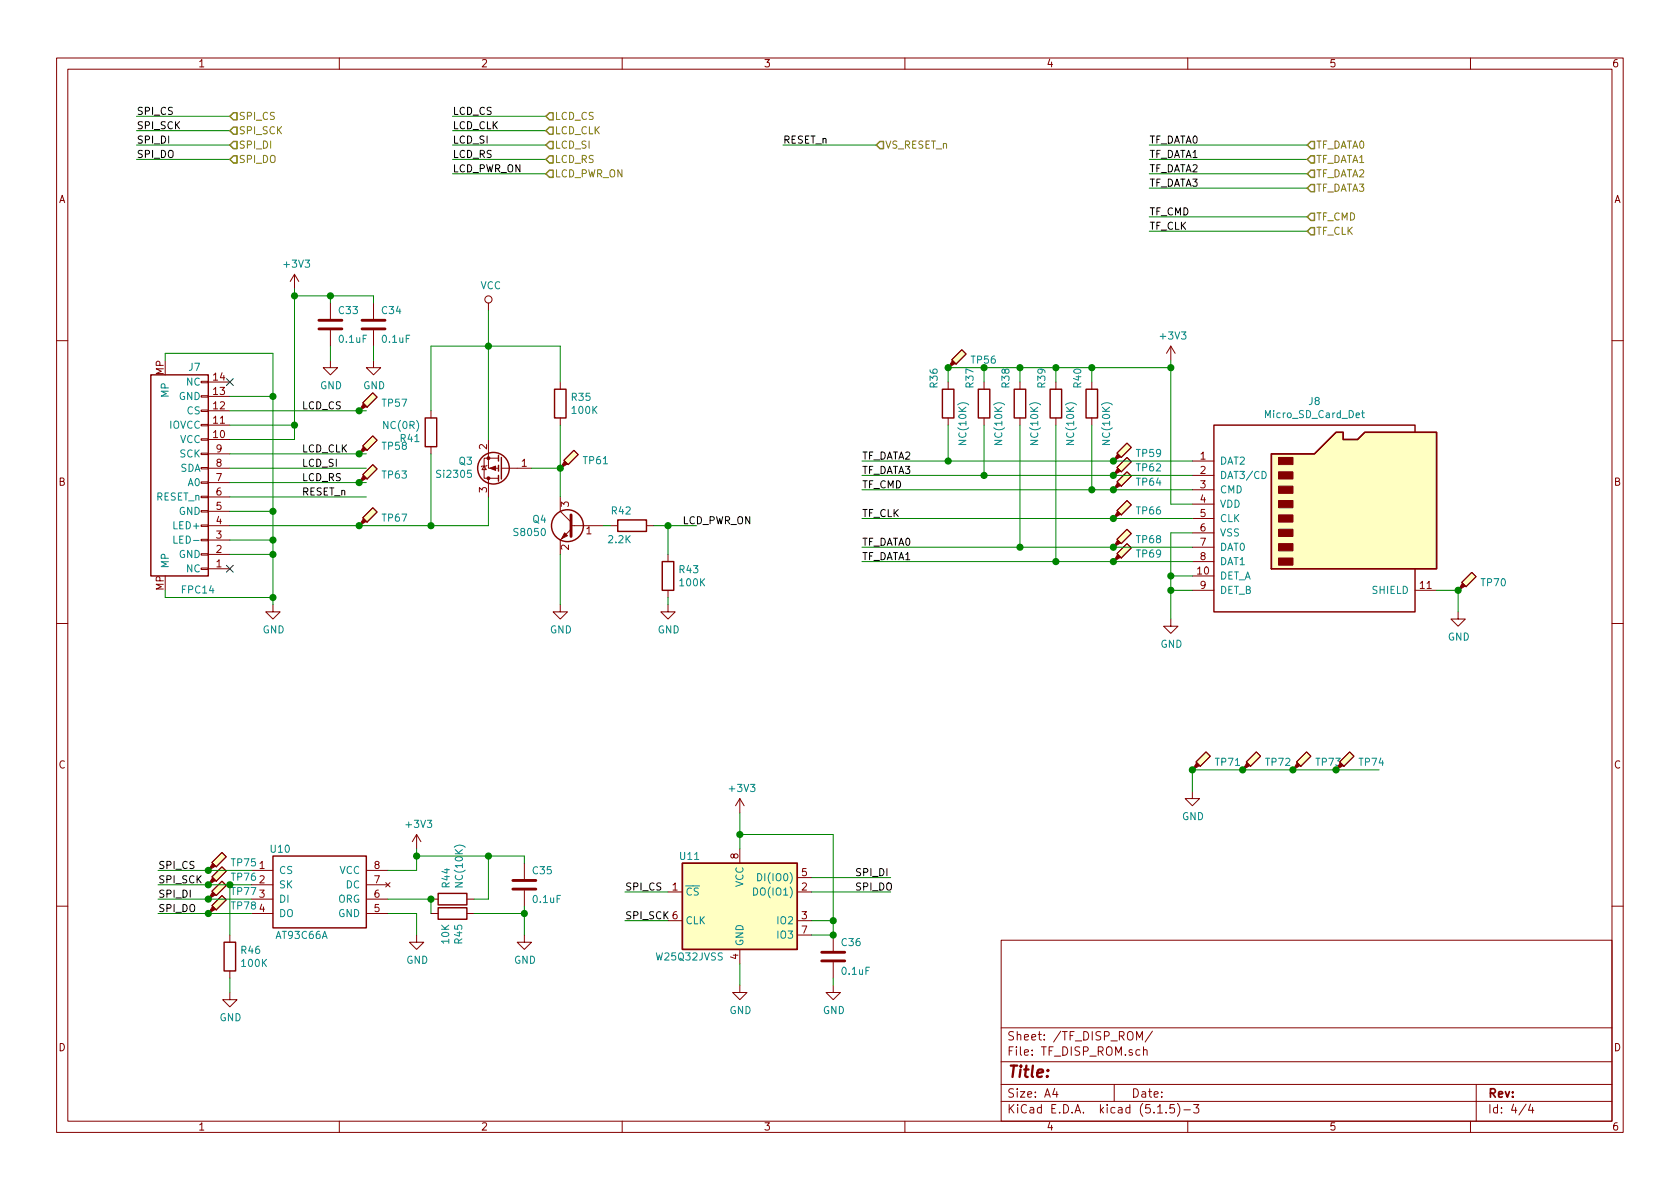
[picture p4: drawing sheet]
EESchema Schematic File Version 4
EELAYER 30 0
EELAYER END
$Descr A4 11693 8268
encoding utf-8
Sheet 4 4
Title ""
Date ""
Rev ""
Comp ""
Comment1 ""
Comment2 ""
Comment3 ""
Comment4 ""
$EndDescr
$Comp
L Connector:Micro_SD_Card_Det J?
U 1 1
P 9200 3600
AR Path="/5F481453" Ref="J?"  Part="1" 
AR Path="/5F47C3B1/5F481453" Ref="J8"  Part="1" 
F 0 "J8" H 9150 4417 50  0000 C CNN
F 1 "Micro_SD_Card_Det" H 9150 4326 50  0000 C CNN
F 2 "Connector_Card:SD-MINI-X" H 11250 4300 50  0001 C CNN
F 3 "https://www.hirose.com/product/en/download_file/key_name/DM3/category/Catalog/doc_file_id/49662/?file_category_id=4&item_id=195&is_series=1" H 9200 3700 50  0001 C CNN
	1    9200 3600
	1    0    0    -1  
$EndComp
$Comp
L A_FX_Library:AT93C66A U?
U 1 1
P 1900 5950
AR Path="/5F488811" Ref="U?"  Part="1" 
AR Path="/5F47C3B1/5F488811" Ref="U10"  Part="1" 
F 0 "U10" H 1950 6000 50  0000 C CNN
F 1 "AT93C66A" H 2100 5400 50  0000 C CNN
F 2 "Package_SO:SOIC-8_5.275x5.275mm_P1.27mm" H 1900 5950 50  0001 C CNN
F 3 "" H 1900 5950 50  0001 C CNN
	1    1900 5950
	1    0    0    -1  
$EndComp
$Comp
L power:+3V3 #PWR?
U 1 1
P 2900 5900
AR Path="/5F1CFDB8/5F488817" Ref="#PWR?"  Part="1" 
AR Path="/5F488817" Ref="#PWR?"  Part="1" 
AR Path="/5F47C3B1/5F488817" Ref="#PWR081"  Part="1" 
F 0 "#PWR081" H 2900 5750 50  0001 C CNN
F 1 "+3V3" H 2915 6073 50  0000 C CNN
F 2 "" H 2900 5900 50  0001 C CNN
F 3 "" H 2900 5900 50  0001 C CNN
	1    2900 5900
	1    0    0    -1  
$EndComp
Wire Wire Line
	2900 5900 2900 5950
Wire Wire Line
	2900 6050 2700 6050
$Comp
L power:GND #PWR?
U 1 1
P 2900 6500
AR Path="/5F1CFDB8/5F48881F" Ref="#PWR?"  Part="1" 
AR Path="/5F48881F" Ref="#PWR?"  Part="1" 
AR Path="/5F47C3B1/5F48881F" Ref="#PWR082"  Part="1" 
F 0 "#PWR082" H 2900 6250 50  0001 C CNN
F 1 "GND" H 2905 6327 50  0000 C CNN
F 2 "" H 2900 6500 50  0001 C CNN
F 3 "" H 2900 6500 50  0001 C CNN
	1    2900 6500
	1    0    0    -1  
$EndComp
Wire Wire Line
	2900 6500 2900 6350
Wire Wire Line
	2900 6350 2700 6350
Wire Wire Line
	1750 6150 1600 6150
Text Label 1100 6050 0    50   ~ 0
SPI_CS
Text Label 1100 6150 0    50   ~ 0
SPI_SCK
Text Label 1100 6250 0    50   ~ 0
SPI_DI
Text Label 1100 6350 0    50   ~ 0
SPI_DO
$Comp
L Memory_Flash:W25Q32JVSS U?
U 1 1
P 5150 6300
AR Path="/5F488842" Ref="U?"  Part="1" 
AR Path="/5F47C3B1/5F488842" Ref="U11"  Part="1" 
F 0 "U11" H 4800 6650 50  0000 C CNN
F 1 "W25Q32JVSS" H 4800 5950 50  0000 C CNN
F 2 "Package_SO:SOIC-8_5.275x5.275mm_P1.27mm" H 5150 6300 50  0001 C CNN
F 3 "http://www.winbond.com/resource-files/w25q32jv%20revg%2003272018%20plus.pdf" H 5150 6300 50  0001 C CNN
	1    5150 6300
	1    0    0    -1  
$EndComp
$Comp
L Device:C C?
U 1 1
P 3650 6150
AR Path="/5F1CFDB8/5F4A7BCD" Ref="C?"  Part="1" 
AR Path="/5F4A7BCD" Ref="C?"  Part="1" 
AR Path="/5F47C3B1/5F4A7BCD" Ref="C35"  Part="1" 
F 0 "C35" H 3600 6250 50  0000 R CNN
F 1 "0.1uF" H 3600 6050 50  0000 R CNN
F 2 "Capacitor_SMD:C_0402_1005Metric" H 3688 6000 50  0001 C CNN
F 3 "~" H 3650 6150 50  0001 C CNN
	1    3650 6150
	-1   0    0    -1  
$EndComp
Wire Wire Line
	3650 6000 3650 5950
Wire Wire Line
	3650 5950 3400 5950
Connection ~ 2900 5950
Wire Wire Line
	2900 5950 2900 6050
$Comp
L power:GND #PWR?
U 1 1
P 3650 6500
AR Path="/5F1CFDB8/5F4A7F71" Ref="#PWR?"  Part="1" 
AR Path="/5F4A7F71" Ref="#PWR?"  Part="1" 
AR Path="/5F47C3B1/5F4A7F71" Ref="#PWR083"  Part="1" 
F 0 "#PWR083" H 3650 6250 50  0001 C CNN
F 1 "GND" H 3655 6327 50  0000 C CNN
F 2 "" H 3650 6500 50  0001 C CNN
F 3 "" H 3650 6500 50  0001 C CNN
	1    3650 6500
	1    0    0    -1  
$EndComp
Wire Wire Line
	3650 6500 3650 6350
$Comp
L power:+3V3 #PWR?
U 1 1
P 5150 5650
AR Path="/5F1CFDB8/5F4AA137" Ref="#PWR?"  Part="1" 
AR Path="/5F4AA137" Ref="#PWR?"  Part="1" 
AR Path="/5F47C3B1/5F4AA137" Ref="#PWR080"  Part="1" 
F 0 "#PWR080" H 5150 5500 50  0001 C CNN
F 1 "+3V3" H 5165 5823 50  0000 C CNN
F 2 "" H 5150 5650 50  0001 C CNN
F 3 "" H 5150 5650 50  0001 C CNN
	1    5150 5650
	1    0    0    -1  
$EndComp
Wire Wire Line
	5150 5650 5150 5800
Wire Wire Line
	4650 6200 4350 6200
Text Label 4350 6200 0    50   ~ 0
SPI_CS
Text Label 4350 6400 0    50   ~ 0
SPI_SCK
Wire Wire Line
	4350 6400 4650 6400
$Comp
L power:GND #PWR?
U 1 1
P 5150 6850
AR Path="/5F1CFDB8/5F4AC3CE" Ref="#PWR?"  Part="1" 
AR Path="/5F4AC3CE" Ref="#PWR?"  Part="1" 
AR Path="/5F47C3B1/5F4AC3CE" Ref="#PWR084"  Part="1" 
F 0 "#PWR084" H 5150 6600 50  0001 C CNN
F 1 "GND" H 5155 6677 50  0000 C CNN
F 2 "" H 5150 6850 50  0001 C CNN
F 3 "" H 5150 6850 50  0001 C CNN
	1    5150 6850
	1    0    0    -1  
$EndComp
Wire Wire Line
	5150 6850 5150 6700
$Comp
L Device:C C?
U 1 1
P 5800 6650
AR Path="/5F1CFDB8/5F4AD8A4" Ref="C?"  Part="1" 
AR Path="/5F4AD8A4" Ref="C?"  Part="1" 
AR Path="/5F47C3B1/5F4AD8A4" Ref="C36"  Part="1" 
F 0 "C36" H 5750 6750 50  0000 R CNN
F 1 "0.1uF" H 5750 6550 50  0000 R CNN
F 2 "Capacitor_SMD:C_0402_1005Metric" H 5838 6500 50  0001 C CNN
F 3 "~" H 5800 6650 50  0001 C CNN
	1    5800 6650
	-1   0    0    -1  
$EndComp
$Comp
L power:GND #PWR?
U 1 1
P 5800 6850
AR Path="/5F1CFDB8/5F4AD8AC" Ref="#PWR?"  Part="1" 
AR Path="/5F4AD8AC" Ref="#PWR?"  Part="1" 
AR Path="/5F47C3B1/5F4AD8AC" Ref="#PWR085"  Part="1" 
F 0 "#PWR085" H 5800 6600 50  0001 C CNN
F 1 "GND" H 5805 6677 50  0000 C CNN
F 2 "" H 5800 6850 50  0001 C CNN
F 3 "" H 5800 6850 50  0001 C CNN
	1    5800 6850
	1    0    0    -1  
$EndComp
Connection ~ 5150 5800
Wire Wire Line
	5150 5800 5150 5900
Wire Wire Line
	5800 6850 5800 6800
Wire Wire Line
	5800 5800 5800 6400
Connection ~ 5800 6500
Wire Wire Line
	5650 6500 5800 6500
Wire Wire Line
	5150 5800 5800 5800
Wire Wire Line
	5650 6400 5800 6400
Connection ~ 5800 6400
Wire Wire Line
	5800 6400 5800 6500
Text Label 5950 6100 0    50   ~ 0
SPI_DI
Wire Wire Line
	6200 6100 5650 6100
Wire Wire Line
	5650 6200 6200 6200
Text Label 5950 6200 0    50   ~ 0
SPI_DO
NoConn ~ 1600 2650
NoConn ~ 1600 3950
Wire Wire Line
	1600 900  950  900 
Wire Wire Line
	1600 1000 950  1000
Wire Wire Line
	1600 1100 950  1100
Text Label 950  800  0    50   ~ 0
SPI_CS
Text Label 950  900  0    50   ~ 0
SPI_SCK
Text Label 950  1000 0    50   ~ 0
SPI_DI
Text Label 950  1100 0    50   ~ 0
SPI_DO
Wire Wire Line
	950  800  1600 800 
Text HLabel 1600 800  2    50   Input ~ 0
SPI_CS
Text HLabel 1600 900  2    50   Input ~ 0
SPI_SCK
Text HLabel 1600 1000 2    50   Input ~ 0
SPI_DI
Text HLabel 1600 1100 2    50   Input ~ 0
SPI_DO
$Comp
L Device:R R?
U 1 1
P 1600 6650
AR Path="/5F1CFDB8/5F537B54" Ref="R?"  Part="1" 
AR Path="/5F537B54" Ref="R?"  Part="1" 
AR Path="/5F47C3B1/5F537B54" Ref="R46"  Part="1" 
F 0 "R46" H 1670 6696 50  0000 L CNN
F 1 "100K" H 1670 6605 50  0000 L CNN
F 2 "Resistor_SMD:R_0402_1005Metric" V 1530 6650 50  0001 C CNN
F 3 "~" H 1600 6650 50  0001 C CNN
	1    1600 6650
	1    0    0    -1  
$EndComp
$Comp
L power:GND #PWR?
U 1 1
P 1600 6900
AR Path="/5F1CFDB8/5F53812D" Ref="#PWR?"  Part="1" 
AR Path="/5F53812D" Ref="#PWR?"  Part="1" 
AR Path="/5F47C3B1/5F53812D" Ref="#PWR086"  Part="1" 
F 0 "#PWR086" H 1600 6650 50  0001 C CNN
F 1 "GND" H 1605 6727 50  0000 C CNN
F 2 "" H 1600 6900 50  0001 C CNN
F 3 "" H 1600 6900 50  0001 C CNN
	1    1600 6900
	1    0    0    -1  
$EndComp
Wire Wire Line
	1600 6900 1600 6800
Wire Wire Line
	1600 6500 1600 6150
Connection ~ 1600 6150
$Comp
L power:GND #PWR?
U 1 1
P 10150 4250
AR Path="/5F1CFDB8/5F5397D9" Ref="#PWR?"  Part="1" 
AR Path="/5F5397D9" Ref="#PWR?"  Part="1" 
AR Path="/5F47C3B1/5F5397D9" Ref="#PWR077"  Part="1" 
F 0 "#PWR077" H 10150 4000 50  0001 C CNN
F 1 "GND" H 10155 4077 50  0000 C CNN
F 2 "" H 10150 4250 50  0001 C CNN
F 3 "" H 10150 4250 50  0001 C CNN
	1    10150 4250
	1    0    0    -1  
$EndComp
Wire Wire Line
	10150 4250 10150 4100
Wire Wire Line
	10150 4100 10000 4100
Wire Wire Line
	6000 3200 6600 3200
Text Label 6000 3200 0    50   ~ 0
TF_DATA2
Wire Wire Line
	6000 3300 6850 3300
Text Label 6000 3300 0    50   ~ 0
TF_DATA3
Wire Wire Line
	6000 3400 7600 3400
Text Label 6000 3400 0    50   ~ 0
TF_CMD
Wire Wire Line
	6000 3600 7750 3600
Text Label 6000 3600 0    50   ~ 0
TF_CLK
$Comp
L power:GND #PWR?
U 1 1
P 8150 4300
AR Path="/5F1CFDB8/5F53ECDC" Ref="#PWR?"  Part="1" 
AR Path="/5F53ECDC" Ref="#PWR?"  Part="1" 
AR Path="/5F47C3B1/5F53ECDC" Ref="#PWR078"  Part="1" 
F 0 "#PWR078" H 8150 4050 50  0001 C CNN
F 1 "GND" H 8155 4127 50  0000 C CNN
F 2 "" H 8150 4300 50  0001 C CNN
F 3 "" H 8150 4300 50  0001 C CNN
	1    8150 4300
	1    0    0    -1  
$EndComp
Wire Wire Line
	8150 4300 8150 4100
Wire Wire Line
	8150 3700 8300 3700
Wire Wire Line
	6000 3800 7100 3800
Text Label 6000 3800 0    50   ~ 0
TF_DATA0
Wire Wire Line
	6000 3900 7350 3900
Text Label 6000 3900 0    50   ~ 0
TF_DATA1
Wire Wire Line
	8300 4100 8150 4100
Connection ~ 8150 4100
Wire Wire Line
	8150 4100 8150 4000
Wire Wire Line
	8300 4000 8150 4000
Connection ~ 8150 4000
Wire Wire Line
	8150 4000 8150 3700
$Comp
L A_FX_Library:FPC14 J?
U 1 1
P 1400 3350
AR Path="/5F481459" Ref="J?"  Part="1" 
AR Path="/5F47C3B1/5F481459" Ref="J7"  Part="1" 
F 0 "J7" H 1400 2550 50  0000 L CNN
F 1 "FPC14" H 1300 4100 50  0000 L CNN
F 2 "Connector_FFC-FPC:TE_1-1734839-4_1x14-1MP_P0.5mm_Horizontal" H 1400 3350 50  0001 C CNN
F 3 "~" H 1400 3350 50  0001 C CNN
	1    1400 3350
	-1   0    0    1   
$EndComp
$Comp
L power:+3V3 #PWR?
U 1 1
P 8150 2500
AR Path="/5F1CFDB8/5F547D3F" Ref="#PWR?"  Part="1" 
AR Path="/5F547D3F" Ref="#PWR?"  Part="1" 
AR Path="/5F47C3B1/5F547D3F" Ref="#PWR073"  Part="1" 
F 0 "#PWR073" H 8150 2350 50  0001 C CNN
F 1 "+3V3" H 8165 2673 50  0000 C CNN
F 2 "" H 8150 2500 50  0001 C CNN
F 3 "" H 8150 2500 50  0001 C CNN
	1    8150 2500
	1    0    0    -1  
$EndComp
Wire Wire Line
	8150 2500 8150 2550
Wire Wire Line
	8000 1000 9100 1000
Text Label 8000 1000 0    50   ~ 0
TF_DATA0
Wire Wire Line
	8000 1100 9100 1100
Text Label 8000 1100 0    50   ~ 0
TF_DATA1
Wire Wire Line
	8000 1500 9100 1500
Text Label 8000 1500 0    50   ~ 0
TF_CMD
Wire Wire Line
	8000 1600 9100 1600
Text Label 8000 1600 0    50   ~ 0
TF_CLK
Wire Wire Line
	8000 1200 9100 1200
Text Label 8000 1200 0    50   ~ 0
TF_DATA2
Wire Wire Line
	8000 1300 9100 1300
Text Label 8000 1300 0    50   ~ 0
TF_DATA3
Text HLabel 9100 1000 2    50   Input ~ 0
TF_DATA0
Text HLabel 9100 1100 2    50   Input ~ 0
TF_DATA1
Text HLabel 9100 1200 2    50   Input ~ 0
TF_DATA2
Text HLabel 9100 1300 2    50   Input ~ 0
TF_DATA3
Text HLabel 9100 1500 2    50   Input ~ 0
TF_CMD
Text HLabel 9100 1600 2    50   Input ~ 0
TF_CLK
$Comp
L power:GND #PWR?
U 1 1
P 1900 4200
AR Path="/5F1CFDB8/5F4D3AD4" Ref="#PWR?"  Part="1" 
AR Path="/5F4D3AD4" Ref="#PWR?"  Part="1" 
AR Path="/5F47C3B1/5F4D3AD4" Ref="#PWR074"  Part="1" 
F 0 "#PWR074" H 1900 3950 50  0001 C CNN
F 1 "GND" H 1905 4027 50  0000 C CNN
F 2 "" H 1900 4200 50  0001 C CNN
F 3 "" H 1900 4200 50  0001 C CNN
	1    1900 4200
	1    0    0    -1  
$EndComp
Wire Wire Line
	1900 4200 1900 4150
Wire Wire Line
	1900 3850 1600 3850
Wire Wire Line
	1600 2750 1900 2750
Wire Wire Line
	1900 2750 1900 3550
Connection ~ 1900 3850
Wire Wire Line
	1600 2850 2500 2850
$Comp
L power:+3V3 #PWR?
U 1 1
P 2050 2000
AR Path="/5F1CFDB8/5F4D9931" Ref="#PWR?"  Part="1" 
AR Path="/5F4D9931" Ref="#PWR?"  Part="1" 
AR Path="/5F47C3B1/5F4D9931" Ref="#PWR069"  Part="1" 
F 0 "#PWR069" H 2050 1850 50  0001 C CNN
F 1 "+3V3" H 2065 2173 50  0000 C CNN
F 2 "" H 2050 2000 50  0001 C CNN
F 3 "" H 2050 2000 50  0001 C CNN
	1    2050 2000
	1    0    0    -1  
$EndComp
Wire Wire Line
	2050 2000 2050 2050
Wire Wire Line
	2050 2950 1600 2950
Wire Wire Line
	1600 3050 2050 3050
Wire Wire Line
	2050 3050 2050 2950
Connection ~ 2050 2950
Wire Wire Line
	1600 3150 2500 3150
Wire Wire Line
	1600 3350 2500 3350
Wire Wire Line
	1600 3550 1900 3550
Connection ~ 1900 3550
Wire Wire Line
	1900 3550 1900 3750
Wire Wire Line
	1600 3750 1900 3750
Connection ~ 1900 3750
Wire Wire Line
	1900 3750 1900 3850
Wire Wire Line
	6100 1000 5450 1000
Text HLabel 6100 1000 2    50   Input ~ 0
VS_RESET_n
Text Label 5450 1000 0    50   ~ 0
RESET_n
Text Label 2100 3450 0    50   ~ 0
RESET_n
Wire Wire Line
	1150 4100 1150 4150
Wire Wire Line
	1150 4150 1900 4150
Connection ~ 1900 4150
Wire Wire Line
	1900 4150 1900 3850
Wire Wire Line
	1150 2500 1150 2450
Wire Wire Line
	1150 2450 1900 2450
Wire Wire Line
	1900 2450 1900 2750
Connection ~ 1900 2750
Text Label 2100 3350 0    50   ~ 0
LCD_RS
Text Label 2100 2850 0    50   ~ 0
LCD_CS
Text Label 2100 3150 0    50   ~ 0
LCD_CLK
Text Label 2100 3250 0    50   ~ 0
LCD_SI
Wire Wire Line
	3150 800  3800 800 
Wire Wire Line
	3150 900  3800 900 
Wire Wire Line
	3150 1000 3800 1000
Wire Wire Line
	3150 1100 3800 1100
Text Label 3150 1100 0    50   ~ 0
LCD_RS
Text Label 3150 800  0    50   ~ 0
LCD_CS
Text Label 3150 900  0    50   ~ 0
LCD_CLK
Text Label 3150 1000 0    50   ~ 0
LCD_SI
Text HLabel 3800 800  2    50   Input ~ 0
LCD_CS
Text HLabel 3800 900  2    50   Input ~ 0
LCD_CLK
Text HLabel 3800 1000 2    50   Input ~ 0
LCD_SI
Text HLabel 3800 1100 2    50   Input ~ 0
LCD_RS
$Comp
L Transistor_FET:Si2319CDS Q3
U 1 1
P 3500 3250
F 0 "Q3" H 3705 3204 50  0000 L CNN
F 1 "Si2305" H 3705 3295 50  0000 L CNN
F 2 "Package_TO_SOT_SMD:SOT-23" H 3700 3175 50  0001 L CIN
F 3 "http://www.vishay.com/docs/66709/si2319cd.pdf" H 3500 3250 50  0001 L CNN
	1    3500 3250
	-1   0    0    1   
$EndComp
$Comp
L power:VCC #PWR?
U 1 1
P 3400 2150
AR Path="/5F1CFDB8/5F2A1E7F" Ref="#PWR?"  Part="1" 
AR Path="/5F47C3B1/5F2A1E7F" Ref="#PWR070"  Part="1" 
F 0 "#PWR070" H 3400 2000 50  0001 C CNN
F 1 "VCC" H 3417 2323 50  0000 C CNN
F 2 "" H 3400 2150 50  0001 C CNN
F 3 "" H 3400 2150 50  0001 C CNN
	1    3400 2150
	1    0    0    -1  
$EndComp
Wire Wire Line
	3400 2150 3400 2400
Wire Wire Line
	3400 3450 3400 3650
Wire Wire Line
	1600 3650 2500 3650
$Comp
L Device:R R?
U 1 1
P 3900 2800
AR Path="/5F1CFDB8/5F2B0850" Ref="R?"  Part="1" 
AR Path="/5F2B0850" Ref="R?"  Part="1" 
AR Path="/5F47C3B1/5F2B0850" Ref="R35"  Part="1" 
F 0 "R35" H 3970 2846 50  0000 L CNN
F 1 "100K" H 3970 2755 50  0000 L CNN
F 2 "Resistor_SMD:R_0402_1005Metric" V 3830 2800 50  0001 C CNN
F 3 "~" H 3900 2800 50  0001 C CNN
	1    3900 2800
	1    0    0    -1  
$EndComp
Wire Wire Line
	3900 2650 3900 2400
Wire Wire Line
	3900 2400 3400 2400
Connection ~ 3400 2400
Wire Wire Line
	3400 2400 3400 3050
Wire Wire Line
	3900 2950 3900 3250
Wire Wire Line
	3700 3250 3900 3250
Connection ~ 3900 3250
Wire Wire Line
	3900 3250 3900 3450
$Comp
L Device:R R?
U 1 1
P 4400 3650
AR Path="/5F1CFDB8/5F2C49D3" Ref="R?"  Part="1" 
AR Path="/5F2C49D3" Ref="R?"  Part="1" 
AR Path="/5F47C3B1/5F2C49D3" Ref="R42"  Part="1" 
F 0 "R42" V 4500 3650 50  0000 L CNN
F 1 "2.2K" V 4300 3650 50  0000 L CNN
F 2 "Resistor_SMD:R_0402_1005Metric" V 4330 3650 50  0001 C CNN
F 3 "~" H 4400 3650 50  0001 C CNN
	1    4400 3650
	0    -1   -1   0   
$EndComp
$Comp
L power:GND #PWR?
U 1 1
P 3900 4200
AR Path="/5F1CFDB8/5F2C549E" Ref="#PWR?"  Part="1" 
AR Path="/5F2C549E" Ref="#PWR?"  Part="1" 
AR Path="/5F47C3B1/5F2C549E" Ref="#PWR075"  Part="1" 
F 0 "#PWR075" H 3900 3950 50  0001 C CNN
F 1 "GND" H 3905 4027 50  0000 C CNN
F 2 "" H 3900 4200 50  0001 C CNN
F 3 "" H 3900 4200 50  0001 C CNN
	1    3900 4200
	1    0    0    -1  
$EndComp
Wire Wire Line
	3900 4200 3900 3850
Wire Wire Line
	4250 3650 4200 3650
Wire Wire Line
	4550 3650 4650 3650
$Comp
L Device:R R?
U 1 1
P 4650 4000
AR Path="/5F1CFDB8/5F2CEF17" Ref="R?"  Part="1" 
AR Path="/5F2CEF17" Ref="R?"  Part="1" 
AR Path="/5F47C3B1/5F2CEF17" Ref="R43"  Part="1" 
F 0 "R43" H 4720 4046 50  0000 L CNN
F 1 "100K" H 4720 3955 50  0000 L CNN
F 2 "Resistor_SMD:R_0402_1005Metric" V 4580 4000 50  0001 C CNN
F 3 "~" H 4650 4000 50  0001 C CNN
	1    4650 4000
	1    0    0    -1  
$EndComp
Wire Wire Line
	4650 3850 4650 3650
Connection ~ 4650 3650
Wire Wire Line
	4650 3650 4850 3650
$Comp
L power:GND #PWR?
U 1 1
P 4650 4200
AR Path="/5F1CFDB8/5F2D2346" Ref="#PWR?"  Part="1" 
AR Path="/5F2D2346" Ref="#PWR?"  Part="1" 
AR Path="/5F47C3B1/5F2D2346" Ref="#PWR076"  Part="1" 
F 0 "#PWR076" H 4650 3950 50  0001 C CNN
F 1 "GND" H 4655 4027 50  0000 C CNN
F 2 "" H 4650 4200 50  0001 C CNN
F 3 "" H 4650 4200 50  0001 C CNN
	1    4650 4200
	1    0    0    -1  
$EndComp
Wire Wire Line
	4650 4200 4650 4150
Text Label 4750 3650 0    50   ~ 0
LCD_PWR_ON
Text Label 3150 1200 0    50   ~ 0
LCD_PWR_ON
Wire Wire Line
	3150 1200 3800 1200
Text HLabel 3800 1200 2    50   Input ~ 0
LCD_PWR_ON
Wire Wire Line
	1100 6050 1450 6050
$Comp
L Device:R R?
U 1 1
P 3150 6250
AR Path="/5F1CFDB8/5F7C9132" Ref="R?"  Part="1" 
AR Path="/5F7C9132" Ref="R?"  Part="1" 
AR Path="/5F47C3B1/5F7C9132" Ref="R44"  Part="1" 
F 0 "R44" H 3220 6296 50  0000 L CNN
F 1 "NC(10K)" H 3220 6205 50  0000 L CNN
F 2 "Resistor_SMD:R_0402_1005Metric" V 3080 6250 50  0001 C CNN
F 3 "~" H 3150 6250 50  0001 C CNN
	1    3150 6250
	0    -1   -1   0   
$EndComp
$Comp
L Device:R R?
U 1 1
P 3150 6350
AR Path="/5F1CFDB8/5F7CA0CA" Ref="R?"  Part="1" 
AR Path="/5F7CA0CA" Ref="R?"  Part="1" 
AR Path="/5F47C3B1/5F7CA0CA" Ref="R45"  Part="1" 
F 0 "R45" H 3220 6396 50  0000 L CNN
F 1 "10K" H 3220 6305 50  0000 L CNN
F 2 "Resistor_SMD:R_0402_1005Metric" V 3080 6350 50  0001 C CNN
F 3 "~" H 3150 6350 50  0001 C CNN
	1    3150 6350
	0    1    1    0   
$EndComp
Wire Wire Line
	2700 6250 3000 6250
Wire Wire Line
	3000 6350 3000 6250
Connection ~ 3000 6250
Wire Wire Line
	3300 6250 3400 6250
Wire Wire Line
	3400 6250 3400 5950
Connection ~ 3400 5950
Wire Wire Line
	3400 5950 2900 5950
Wire Wire Line
	3300 6350 3650 6350
Connection ~ 3650 6350
Wire Wire Line
	3650 6350 3650 6300
$Comp
L Device:R R?
U 1 1
P 3000 3000
AR Path="/5F1CFDB8/5F493667" Ref="R?"  Part="1" 
AR Path="/5F493667" Ref="R?"  Part="1" 
AR Path="/5F47C3B1/5F493667" Ref="R41"  Part="1" 
F 0 "R41" H 3070 3046 50  0000 L CNN
F 1 "NC(0R)" H 3070 2955 50  0000 L CNN
F 2 "Resistor_SMD:R_0402_1005Metric" V 2930 3000 50  0001 C CNN
F 3 "~" H 3000 3000 50  0001 C CNN
	1    3000 3000
	-1   0    0    1   
$EndComp
Wire Wire Line
	3000 2850 3000 2400
Wire Wire Line
	3000 2400 3400 2400
Wire Wire Line
	3000 3150 3000 3650
Connection ~ 3000 3650
Wire Wire Line
	3000 3650 3400 3650
$Comp
L Device:C C?
U 1 1
P 2300 2250
AR Path="/5F1CFDB8/5F49DE5B" Ref="C?"  Part="1" 
AR Path="/5F49DE5B" Ref="C?"  Part="1" 
AR Path="/5F47C3B1/5F49DE5B" Ref="C33"  Part="1" 
F 0 "C33" H 2250 2350 50  0000 R CNN
F 1 "0.1uF" H 2250 2150 50  0000 R CNN
F 2 "Capacitor_SMD:C_0402_1005Metric" H 2338 2100 50  0001 C CNN
F 3 "~" H 2300 2250 50  0001 C CNN
	1    2300 2250
	-1   0    0    -1  
$EndComp
$Comp
L Device:C C?
U 1 1
P 2600 2250
AR Path="/5F1CFDB8/5F4A35D7" Ref="C?"  Part="1" 
AR Path="/5F4A35D7" Ref="C?"  Part="1" 
AR Path="/5F47C3B1/5F4A35D7" Ref="C34"  Part="1" 
F 0 "C34" H 2550 2350 50  0000 R CNN
F 1 "0.1uF" H 2550 2150 50  0000 R CNN
F 2 "Capacitor_SMD:C_0402_1005Metric" H 2638 2100 50  0001 C CNN
F 3 "~" H 2600 2250 50  0001 C CNN
	1    2600 2250
	-1   0    0    -1  
$EndComp
Wire Wire Line
	2300 2100 2300 2050
Wire Wire Line
	2300 2050 2050 2050
Connection ~ 2050 2050
Wire Wire Line
	2050 2050 2050 2950
Wire Wire Line
	2600 2100 2600 2050
Wire Wire Line
	2600 2050 2300 2050
Connection ~ 2300 2050
$Comp
L power:GND #PWR?
U 1 1
P 2300 2500
AR Path="/5F1CFDB8/5F4AB867" Ref="#PWR?"  Part="1" 
AR Path="/5F4AB867" Ref="#PWR?"  Part="1" 
AR Path="/5F47C3B1/5F4AB867" Ref="#PWR071"  Part="1" 
F 0 "#PWR071" H 2300 2250 50  0001 C CNN
F 1 "GND" H 2305 2327 50  0000 C CNN
F 2 "" H 2300 2500 50  0001 C CNN
F 3 "" H 2300 2500 50  0001 C CNN
	1    2300 2500
	1    0    0    -1  
$EndComp
$Comp
L power:GND #PWR?
U 1 1
P 2600 2500
AR Path="/5F1CFDB8/5F4AC47B" Ref="#PWR?"  Part="1" 
AR Path="/5F4AC47B" Ref="#PWR?"  Part="1" 
AR Path="/5F47C3B1/5F4AC47B" Ref="#PWR072"  Part="1" 
F 0 "#PWR072" H 2600 2250 50  0001 C CNN
F 1 "GND" H 2605 2327 50  0000 C CNN
F 2 "" H 2600 2500 50  0001 C CNN
F 3 "" H 2600 2500 50  0001 C CNN
	1    2600 2500
	1    0    0    -1  
$EndComp
Wire Wire Line
	2300 2500 2300 2400
Wire Wire Line
	2600 2500 2600 2400
Wire Wire Line
	8150 3500 8300 3500
$Comp
L Device:R R?
U 1 1
P 6600 2800
AR Path="/5F1CFDB8/5F4D1E95" Ref="R?"  Part="1" 
AR Path="/5F4D1E95" Ref="R?"  Part="1" 
AR Path="/5F47C3B1/5F4D1E95" Ref="R36"  Part="1" 
F 0 "R36" V 6500 2900 50  0000 L CNN
F 1 "NC(10K)" V 6700 2500 50  0000 L CNN
F 2 "Resistor_SMD:R_0402_1005Metric" V 6530 2800 50  0001 C CNN
F 3 "~" H 6600 2800 50  0001 C CNN
	1    6600 2800
	1    0    0    -1  
$EndComp
$Comp
L Device:R R?
U 1 1
P 6850 2800
AR Path="/5F1CFDB8/5F4D70B8" Ref="R?"  Part="1" 
AR Path="/5F4D70B8" Ref="R?"  Part="1" 
AR Path="/5F47C3B1/5F4D70B8" Ref="R37"  Part="1" 
F 0 "R37" V 6750 2900 50  0000 L CNN
F 1 "NC(10K)" V 6950 2500 50  0000 L CNN
F 2 "Resistor_SMD:R_0402_1005Metric" V 6780 2800 50  0001 C CNN
F 3 "~" H 6850 2800 50  0001 C CNN
	1    6850 2800
	1    0    0    -1  
$EndComp
$Comp
L Device:R R?
U 1 1
P 7100 2800
AR Path="/5F1CFDB8/5F4D73DE" Ref="R?"  Part="1" 
AR Path="/5F4D73DE" Ref="R?"  Part="1" 
AR Path="/5F47C3B1/5F4D73DE" Ref="R38"  Part="1" 
F 0 "R38" V 7000 2900 50  0000 L CNN
F 1 "NC(10K)" V 7200 2500 50  0000 L CNN
F 2 "Resistor_SMD:R_0402_1005Metric" V 7030 2800 50  0001 C CNN
F 3 "~" H 7100 2800 50  0001 C CNN
	1    7100 2800
	1    0    0    -1  
$EndComp
$Comp
L Device:R R?
U 1 1
P 7350 2800
AR Path="/5F1CFDB8/5F4D7695" Ref="R?"  Part="1" 
AR Path="/5F4D7695" Ref="R?"  Part="1" 
AR Path="/5F47C3B1/5F4D7695" Ref="R39"  Part="1" 
F 0 "R39" V 7250 2900 50  0000 L CNN
F 1 "NC(10K)" V 7450 2500 50  0000 L CNN
F 2 "Resistor_SMD:R_0402_1005Metric" V 7280 2800 50  0001 C CNN
F 3 "~" H 7350 2800 50  0001 C CNN
	1    7350 2800
	1    0    0    -1  
$EndComp
$Comp
L Device:R R?
U 1 1
P 7600 2800
AR Path="/5F1CFDB8/5F4D8006" Ref="R?"  Part="1" 
AR Path="/5F4D8006" Ref="R?"  Part="1" 
AR Path="/5F47C3B1/5F4D8006" Ref="R40"  Part="1" 
F 0 "R40" V 7500 2900 50  0000 L CNN
F 1 "NC(10K)" V 7700 2500 50  0000 L CNN
F 2 "Resistor_SMD:R_0402_1005Metric" V 7530 2800 50  0001 C CNN
F 3 "~" H 7600 2800 50  0001 C CNN
	1    7600 2800
	1    0    0    -1  
$EndComp
Wire Wire Line
	8150 2550 7600 2550
Wire Wire Line
	6600 2550 6600 2650
Connection ~ 8150 2550
Wire Wire Line
	8150 2550 8150 3500
Wire Wire Line
	6850 2650 6850 2550
Connection ~ 6850 2550
Wire Wire Line
	6850 2550 6600 2550
Wire Wire Line
	7100 2650 7100 2550
Connection ~ 7100 2550
Wire Wire Line
	7100 2550 6850 2550
Wire Wire Line
	7350 2650 7350 2550
Connection ~ 7350 2550
Wire Wire Line
	7350 2550 7100 2550
Wire Wire Line
	7600 2650 7600 2550
Connection ~ 7600 2550
Wire Wire Line
	7600 2550 7350 2550
Wire Wire Line
	6600 2950 6600 3200
Connection ~ 6600 3200
Wire Wire Line
	6600 3200 7750 3200
Wire Wire Line
	6850 2950 6850 3300
Connection ~ 6850 3300
Wire Wire Line
	6850 3300 7750 3300
Wire Wire Line
	7100 2950 7100 3800
Connection ~ 7100 3800
Wire Wire Line
	7100 3800 7750 3800
Wire Wire Line
	7350 2950 7350 3900
Connection ~ 7350 3900
Wire Wire Line
	7350 3900 7750 3900
Wire Wire Line
	7600 2950 7600 3400
Connection ~ 7600 3400
Wire Wire Line
	7600 3400 7750 3400
$Comp
L Connector:TestPoint_Probe TP?
U 1 1
P 2500 3650
AR Path="/5F1CFDB8/5F6977A4" Ref="TP?"  Part="1" 
AR Path="/5F47C3B1/5F6977A4" Ref="TP67"  Part="1" 
F 0 "TP67" H 2653 3705 50  0000 L CNN
F 1 "TestPoint_Probe" H 2653 3660 50  0001 L CNN
F 2 "TestPoint:TestPoint_Pad_D1.0mm" H 2700 3650 50  0001 C CNN
F 3 "~" H 2700 3650 50  0001 C CNN
	1    2500 3650
	1    0    0    -1  
$EndComp
Connection ~ 2500 3650
Wire Wire Line
	2500 3650 3000 3650
$Comp
L Connector:TestPoint_Probe TP?
U 1 1
P 2500 3350
AR Path="/5F1CFDB8/5F69E02C" Ref="TP?"  Part="1" 
AR Path="/5F47C3B1/5F69E02C" Ref="TP63"  Part="1" 
F 0 "TP63" H 2653 3405 50  0000 L CNN
F 1 "TestPoint_Probe" H 2653 3360 50  0001 L CNN
F 2 "TestPoint:TestPoint_Pad_D1.0mm" H 2700 3350 50  0001 C CNN
F 3 "~" H 2700 3350 50  0001 C CNN
	1    2500 3350
	1    0    0    -1  
$EndComp
Connection ~ 2500 3350
Wire Wire Line
	2500 3350 2550 3350
$Comp
L Connector:TestPoint_Probe TP?
U 1 1
P 2500 3150
AR Path="/5F1CFDB8/5F69E410" Ref="TP?"  Part="1" 
AR Path="/5F47C3B1/5F69E410" Ref="TP58"  Part="1" 
F 0 "TP58" H 2653 3205 50  0000 L CNN
F 1 "TestPoint_Probe" H 2653 3160 50  0001 L CNN
F 2 "TestPoint:TestPoint_Pad_D1.0mm" H 2700 3150 50  0001 C CNN
F 3 "~" H 2700 3150 50  0001 C CNN
	1    2500 3150
	1    0    0    -1  
$EndComp
Connection ~ 2500 3150
Wire Wire Line
	2500 3150 2550 3150
$Comp
L Connector:TestPoint_Probe TP?
U 1 1
P 2500 2850
AR Path="/5F1CFDB8/5F69E616" Ref="TP?"  Part="1" 
AR Path="/5F47C3B1/5F69E616" Ref="TP57"  Part="1" 
F 0 "TP57" H 2653 2905 50  0000 L CNN
F 1 "TestPoint_Probe" H 2653 2860 50  0001 L CNN
F 2 "TestPoint:TestPoint_Pad_D1.0mm" H 2700 2850 50  0001 C CNN
F 3 "~" H 2700 2850 50  0001 C CNN
	1    2500 2850
	1    0    0    -1  
$EndComp
Connection ~ 2500 2850
Wire Wire Line
	2500 2850 2550 2850
$Comp
L Connector:TestPoint_Probe TP?
U 1 1
P 3900 3250
AR Path="/5F1CFDB8/5F69EA78" Ref="TP?"  Part="1" 
AR Path="/5F47C3B1/5F69EA78" Ref="TP61"  Part="1" 
F 0 "TP61" H 4053 3305 50  0000 L CNN
F 1 "TestPoint_Probe" H 4053 3260 50  0001 L CNN
F 2 "TestPoint:TestPoint_Pad_D1.0mm" H 4100 3250 50  0001 C CNN
F 3 "~" H 4100 3250 50  0001 C CNN
	1    3900 3250
	1    0    0    -1  
$EndComp
$Comp
L Connector:TestPoint_Probe TP?
U 1 1
P 1450 6050
AR Path="/5F1CFDB8/5F69F109" Ref="TP?"  Part="1" 
AR Path="/5F47C3B1/5F69F109" Ref="TP75"  Part="1" 
F 0 "TP75" H 1603 6105 50  0000 L CNN
F 1 "TestPoint_Probe" H 1603 6060 50  0001 L CNN
F 2 "TestPoint:TestPoint_Pad_D1.0mm" H 1650 6050 50  0001 C CNN
F 3 "~" H 1650 6050 50  0001 C CNN
	1    1450 6050
	1    0    0    -1  
$EndComp
$Comp
L Connector:TestPoint_Probe TP?
U 1 1
P 1450 6150
AR Path="/5F1CFDB8/5F69FC8E" Ref="TP?"  Part="1" 
AR Path="/5F47C3B1/5F69FC8E" Ref="TP76"  Part="1" 
F 0 "TP76" H 1603 6205 50  0000 L CNN
F 1 "TestPoint_Probe" H 1603 6160 50  0001 L CNN
F 2 "TestPoint:TestPoint_Pad_D1.0mm" H 1650 6150 50  0001 C CNN
F 3 "~" H 1650 6150 50  0001 C CNN
	1    1450 6150
	1    0    0    -1  
$EndComp
$Comp
L Connector:TestPoint_Probe TP?
U 1 1
P 1450 6250
AR Path="/5F1CFDB8/5F69FF33" Ref="TP?"  Part="1" 
AR Path="/5F47C3B1/5F69FF33" Ref="TP77"  Part="1" 
F 0 "TP77" H 1603 6305 50  0000 L CNN
F 1 "TestPoint_Probe" H 1603 6260 50  0001 L CNN
F 2 "TestPoint:TestPoint_Pad_D1.0mm" H 1650 6250 50  0001 C CNN
F 3 "~" H 1650 6250 50  0001 C CNN
	1    1450 6250
	1    0    0    -1  
$EndComp
$Comp
L Connector:TestPoint_Probe TP?
U 1 1
P 1450 6350
AR Path="/5F1CFDB8/5F6A01DE" Ref="TP?"  Part="1" 
AR Path="/5F47C3B1/5F6A01DE" Ref="TP78"  Part="1" 
F 0 "TP78" H 1603 6405 50  0000 L CNN
F 1 "TestPoint_Probe" H 1603 6360 50  0001 L CNN
F 2 "TestPoint:TestPoint_Pad_D1.0mm" H 1650 6350 50  0001 C CNN
F 3 "~" H 1650 6350 50  0001 C CNN
	1    1450 6350
	1    0    0    -1  
$EndComp
Connection ~ 1450 6250
Wire Wire Line
	1450 6250 1100 6250
Connection ~ 1450 6150
Wire Wire Line
	1450 6150 1100 6150
Connection ~ 1450 6050
Connection ~ 1450 6350
Wire Wire Line
	1450 6350 1100 6350
Wire Wire Line
	1450 6350 1750 6350
Wire Wire Line
	1450 6250 1750 6250
Wire Wire Line
	1450 6150 1600 6150
Wire Wire Line
	1450 6050 1750 6050
$Comp
L Connector:TestPoint_Probe TP?
U 1 1
P 7750 3200
AR Path="/5F1CFDB8/5F6A1740" Ref="TP?"  Part="1" 
AR Path="/5F47C3B1/5F6A1740" Ref="TP59"  Part="1" 
F 0 "TP59" H 7903 3255 50  0000 L CNN
F 1 "TestPoint_Probe" H 7903 3210 50  0001 L CNN
F 2 "TestPoint:TestPoint_Pad_D1.0mm" H 7950 3200 50  0001 C CNN
F 3 "~" H 7950 3200 50  0001 C CNN
	1    7750 3200
	1    0    0    -1  
$EndComp
Connection ~ 7750 3200
Wire Wire Line
	7750 3200 8300 3200
$Comp
L Connector:TestPoint_Probe TP?
U 1 1
P 7750 3300
AR Path="/5F1CFDB8/5F6A3BF8" Ref="TP?"  Part="1" 
AR Path="/5F47C3B1/5F6A3BF8" Ref="TP62"  Part="1" 
F 0 "TP62" H 7903 3355 50  0000 L CNN
F 1 "TestPoint_Probe" H 7903 3310 50  0001 L CNN
F 2 "TestPoint:TestPoint_Pad_D1.0mm" H 7950 3300 50  0001 C CNN
F 3 "~" H 7950 3300 50  0001 C CNN
	1    7750 3300
	1    0    0    -1  
$EndComp
Connection ~ 7750 3300
Wire Wire Line
	7750 3300 8300 3300
$Comp
L Connector:TestPoint_Probe TP?
U 1 1
P 7750 3400
AR Path="/5F1CFDB8/5F6A3E11" Ref="TP?"  Part="1" 
AR Path="/5F47C3B1/5F6A3E11" Ref="TP64"  Part="1" 
F 0 "TP64" H 7903 3455 50  0000 L CNN
F 1 "TestPoint_Probe" H 7903 3410 50  0001 L CNN
F 2 "TestPoint:TestPoint_Pad_D1.0mm" H 7950 3400 50  0001 C CNN
F 3 "~" H 7950 3400 50  0001 C CNN
	1    7750 3400
	1    0    0    -1  
$EndComp
Connection ~ 7750 3400
Wire Wire Line
	7750 3400 8300 3400
$Comp
L Connector:TestPoint_Probe TP?
U 1 1
P 7750 3600
AR Path="/5F1CFDB8/5F6A4029" Ref="TP?"  Part="1" 
AR Path="/5F47C3B1/5F6A4029" Ref="TP66"  Part="1" 
F 0 "TP66" H 7903 3655 50  0000 L CNN
F 1 "TestPoint_Probe" H 7903 3610 50  0001 L CNN
F 2 "TestPoint:TestPoint_Pad_D1.0mm" H 7950 3600 50  0001 C CNN
F 3 "~" H 7950 3600 50  0001 C CNN
	1    7750 3600
	1    0    0    -1  
$EndComp
Connection ~ 7750 3600
Wire Wire Line
	7750 3600 8300 3600
$Comp
L Connector:TestPoint_Probe TP?
U 1 1
P 7750 3800
AR Path="/5F1CFDB8/5F6A4275" Ref="TP?"  Part="1" 
AR Path="/5F47C3B1/5F6A4275" Ref="TP68"  Part="1" 
F 0 "TP68" H 7903 3855 50  0000 L CNN
F 1 "TestPoint_Probe" H 7903 3810 50  0001 L CNN
F 2 "TestPoint:TestPoint_Pad_D1.0mm" H 7950 3800 50  0001 C CNN
F 3 "~" H 7950 3800 50  0001 C CNN
	1    7750 3800
	1    0    0    -1  
$EndComp
Connection ~ 7750 3800
Wire Wire Line
	7750 3800 8300 3800
$Comp
L Connector:TestPoint_Probe TP?
U 1 1
P 7750 3900
AR Path="/5F1CFDB8/5F6A4606" Ref="TP?"  Part="1" 
AR Path="/5F47C3B1/5F6A4606" Ref="TP69"  Part="1" 
F 0 "TP69" H 7903 3955 50  0000 L CNN
F 1 "TestPoint_Probe" H 7903 3910 50  0001 L CNN
F 2 "TestPoint:TestPoint_Pad_D1.0mm" H 7950 3900 50  0001 C CNN
F 3 "~" H 7950 3900 50  0001 C CNN
	1    7750 3900
	1    0    0    -1  
$EndComp
Connection ~ 7750 3900
Wire Wire Line
	7750 3900 8300 3900
$Comp
L power:GND #PWR?
U 1 1
P 8300 5500
AR Path="/5F1CFDB8/5F6A4FC8" Ref="#PWR?"  Part="1" 
AR Path="/5F6A4FC8" Ref="#PWR?"  Part="1" 
AR Path="/5F47C3B1/5F6A4FC8" Ref="#PWR079"  Part="1" 
F 0 "#PWR079" H 8300 5250 50  0001 C CNN
F 1 "GND" H 8305 5327 50  0000 C CNN
F 2 "" H 8300 5500 50  0001 C CNN
F 3 "" H 8300 5500 50  0001 C CNN
	1    8300 5500
	1    0    0    -1  
$EndComp
Wire Wire Line
	8300 5500 8300 5350
Wire Wire Line
	8300 5350 8650 5350
$Comp
L Connector:TestPoint_Probe TP?
U 1 1
P 8300 5350
AR Path="/5F1CFDB8/5F6ACA9E" Ref="TP?"  Part="1" 
AR Path="/5F47C3B1/5F6ACA9E" Ref="TP71"  Part="1" 
F 0 "TP71" H 8453 5405 50  0000 L CNN
F 1 "TestPoint_Probe" H 8453 5360 50  0001 L CNN
F 2 "TestPoint:TestPoint_Pad_D1.0mm" H 8500 5350 50  0001 C CNN
F 3 "~" H 8500 5350 50  0001 C CNN
	1    8300 5350
	1    0    0    -1  
$EndComp
Connection ~ 8300 5350
$Comp
L Connector:TestPoint_Probe TP?
U 1 1
P 8650 5350
AR Path="/5F1CFDB8/5F6AD025" Ref="TP?"  Part="1" 
AR Path="/5F47C3B1/5F6AD025" Ref="TP72"  Part="1" 
F 0 "TP72" H 8803 5405 50  0000 L CNN
F 1 "TestPoint_Probe" H 8803 5360 50  0001 L CNN
F 2 "TestPoint:TestPoint_Pad_D1.0mm" H 8850 5350 50  0001 C CNN
F 3 "~" H 8850 5350 50  0001 C CNN
	1    8650 5350
	1    0    0    -1  
$EndComp
Connection ~ 8650 5350
Wire Wire Line
	8650 5350 9000 5350
$Comp
L Connector:TestPoint_Probe TP?
U 1 1
P 9000 5350
AR Path="/5F1CFDB8/5F6AD383" Ref="TP?"  Part="1" 
AR Path="/5F47C3B1/5F6AD383" Ref="TP73"  Part="1" 
F 0 "TP73" H 9153 5405 50  0000 L CNN
F 1 "TestPoint_Probe" H 9153 5360 50  0001 L CNN
F 2 "TestPoint:TestPoint_Pad_D1.0mm" H 9200 5350 50  0001 C CNN
F 3 "~" H 9200 5350 50  0001 C CNN
	1    9000 5350
	1    0    0    -1  
$EndComp
Connection ~ 9000 5350
$Comp
L Connector:TestPoint_Probe TP?
U 1 1
P 9300 5350
AR Path="/5F1CFDB8/5F6AD75A" Ref="TP?"  Part="1" 
AR Path="/5F47C3B1/5F6AD75A" Ref="TP74"  Part="1" 
F 0 "TP74" H 9453 5405 50  0000 L CNN
F 1 "TestPoint_Probe" H 9453 5360 50  0001 L CNN
F 2 "TestPoint:TestPoint_Pad_D1.0mm" H 9500 5350 50  0001 C CNN
F 3 "~" H 9500 5350 50  0001 C CNN
	1    9300 5350
	1    0    0    -1  
$EndComp
Wire Wire Line
	9000 5350 9300 5350
Connection ~ 9300 5350
Wire Wire Line
	9300 5350 9600 5350
$Comp
L Connector:TestPoint_Probe TP?
U 1 1
P 10150 4100
AR Path="/5F1CFDB8/5F6B552F" Ref="TP?"  Part="1" 
AR Path="/5F47C3B1/5F6B552F" Ref="TP70"  Part="1" 
F 0 "TP70" H 10303 4155 50  0000 L CNN
F 1 "TestPoint_Probe" H 10303 4110 50  0001 L CNN
F 2 "TestPoint:TestPoint_Pad_D1.0mm" H 10350 4100 50  0001 C CNN
F 3 "~" H 10350 4100 50  0001 C CNN
	1    10150 4100
	1    0    0    -1  
$EndComp
Connection ~ 10150 4100
$Comp
L Connector:TestPoint_Probe TP?
U 1 1
P 6600 2550
AR Path="/5F1CFDB8/5F6B5ABB" Ref="TP?"  Part="1" 
AR Path="/5F47C3B1/5F6B5ABB" Ref="TP56"  Part="1" 
F 0 "TP56" H 6753 2605 50  0000 L CNN
F 1 "TestPoint_Probe" H 6753 2560 50  0001 L CNN
F 2 "TestPoint:TestPoint_Pad_D1.0mm" H 6800 2550 50  0001 C CNN
F 3 "~" H 6800 2550 50  0001 C CNN
	1    6600 2550
	1    0    0    -1  
$EndComp
Connection ~ 6600 2550
$Comp
L A_FX_Library:S8050 Q4
U 1 1
P 4000 3650
F 0 "Q4" H 4191 3696 50  0000 L CNN
F 1 "S8050" H 4191 3605 50  0000 L CNN
F 2 "Package_TO_SOT_SMD:SOT-23" H 4200 3575 50  0001 L CIN
F 3 "http://www.unisonic.com.tw/datasheet/S8050.pdf" H 4000 3650 50  0001 L CNN
	1    4000 3650
	-1   0    0    -1  
$EndComp
Wire Wire Line
	1600 3450 2550 3450
Wire Wire Line
	1600 3250 2550 3250
$EndSCHEMATC
